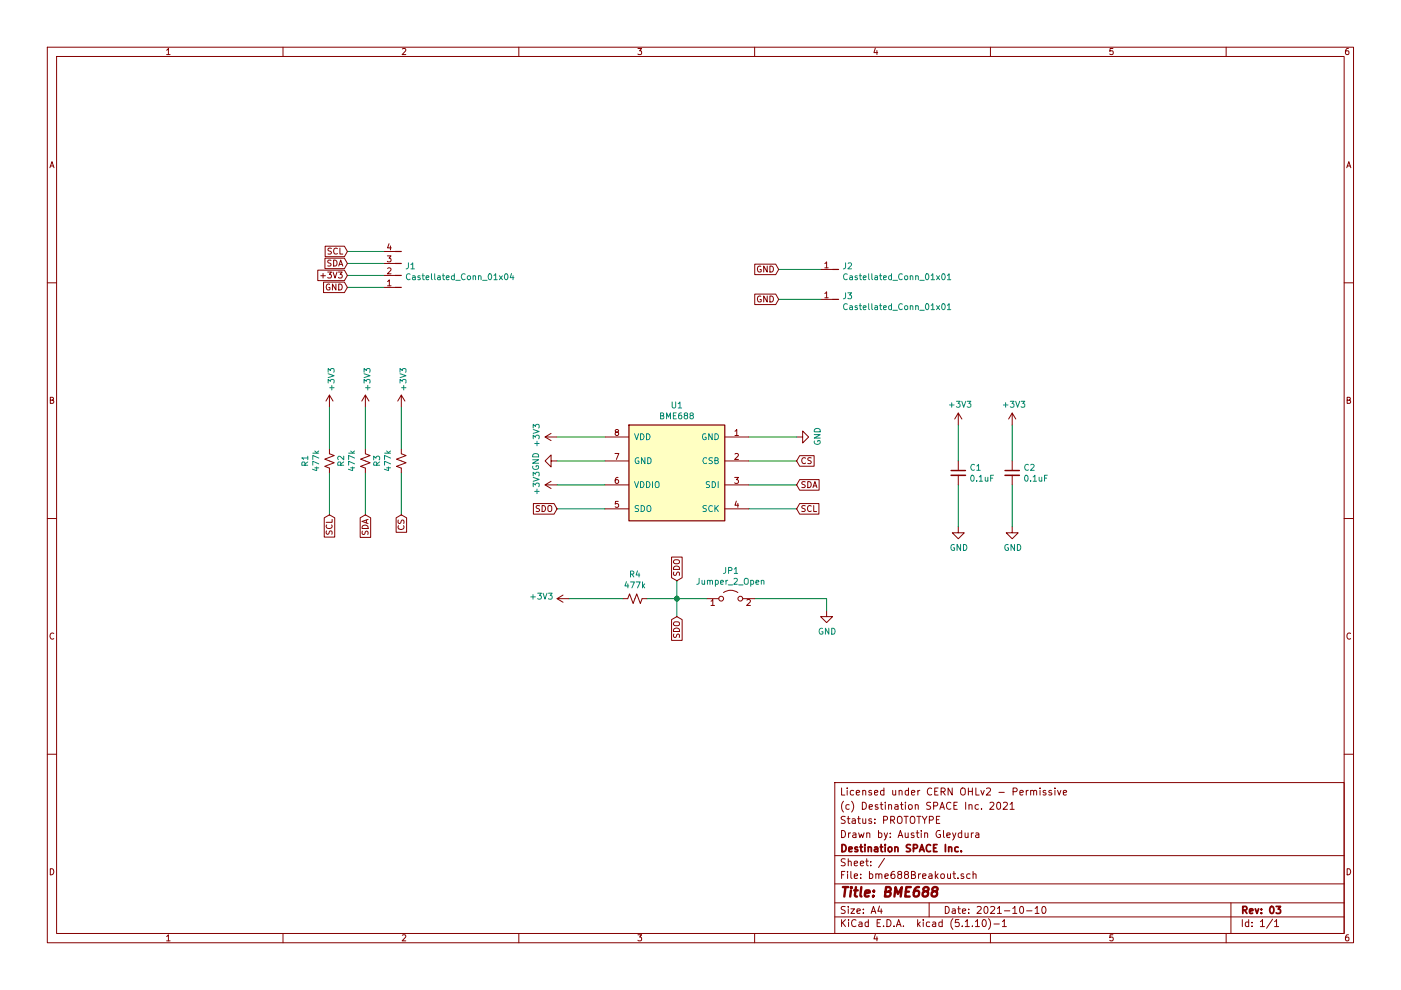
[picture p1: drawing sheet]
EESchema Schematic File Version 4
EELAYER 30 0
EELAYER END
$Descr A4 11693 8268
encoding utf-8
Sheet 1 1
Title "BME688"
Date "2021-10-10"
Rev "03"
Comp "Destination SPACE Inc."
Comment1 "Drawn by: Austin Gleydura"
Comment2 "Status: PROTOTYPE"
Comment3 "(c) Destination SPACE Inc. 2021"
Comment4 "Licensed under CERN OHLv2 - Permissive"
$EndDescr
$Comp
L power:+3V3 #PWR0101
U 1 1
P 4650 4050
F 0 "#PWR0101" H 4650 3900 50  0001 C CNN
F 1 "+3V3" H 4665 4223 50  0000 C CNN
F 2 "" H 4650 4050 50  0001 C CNN
F 3 "" H 4650 4050 50  0001 C CNN
	1    4650 4050
	0    -1   -1   0   
$EndComp
$Comp
L power:GND #PWR0102
U 1 1
P 6650 3650
F 0 "#PWR0102" H 6650 3400 50  0001 C CNN
F 1 "GND" H 6655 3477 50  0000 C CNN
F 2 "" H 6650 3650 50  0001 C CNN
F 3 "" H 6650 3650 50  0001 C CNN
	1    6650 3650
	0    -1   -1   0   
$EndComp
Text GLabel 4650 4250 0    50   Input ~ 0
SDO
Text GLabel 6650 4250 2    50   Input ~ 0
SCL
Text GLabel 6650 4050 2    50   Input ~ 0
SDA
Text GLabel 6650 3850 2    50   Input ~ 0
CS
Wire Wire Line
	5050 4250 4650 4250
Wire Wire Line
	6250 4250 6650 4250
Wire Wire Line
	6650 4050 6250 4050
Wire Wire Line
	6250 3850 6650 3850
$Comp
L Device:C_Small C1
U 1 1
P 8000 3950
F 0 "C1" H 8092 3996 50  0000 L CNN
F 1 "0.1uF" H 8092 3905 50  0000 L CNN
F 2 "Capacitor_SMD:C_0805_2012Metric" H 8000 3950 50  0001 C CNN
F 3 "~" H 8000 3950 50  0001 C CNN
	1    8000 3950
	1    0    0    -1  
$EndComp
$Comp
L Device:C_Small C2
U 1 1
P 8450 3950
F 0 "C2" H 8542 3996 50  0000 L CNN
F 1 "0.1uF" H 8542 3905 50  0000 L CNN
F 2 "Capacitor_SMD:C_0805_2012Metric" H 8450 3950 50  0001 C CNN
F 3 "~" H 8450 3950 50  0001 C CNN
	1    8450 3950
	1    0    0    -1  
$EndComp
$Comp
L power:GND #PWR0103
U 1 1
P 8000 4400
F 0 "#PWR0103" H 8000 4150 50  0001 C CNN
F 1 "GND" H 8005 4227 50  0000 C CNN
F 2 "" H 8000 4400 50  0001 C CNN
F 3 "" H 8000 4400 50  0001 C CNN
	1    8000 4400
	1    0    0    -1  
$EndComp
$Comp
L power:GND #PWR0104
U 1 1
P 8450 4400
F 0 "#PWR0104" H 8450 4150 50  0001 C CNN
F 1 "GND" H 8455 4227 50  0000 C CNN
F 2 "" H 8450 4400 50  0001 C CNN
F 3 "" H 8450 4400 50  0001 C CNN
	1    8450 4400
	1    0    0    -1  
$EndComp
$Comp
L power:+3V3 #PWR0105
U 1 1
P 8000 3550
F 0 "#PWR0105" H 8000 3400 50  0001 C CNN
F 1 "+3V3" H 8015 3723 50  0000 C CNN
F 2 "" H 8000 3550 50  0001 C CNN
F 3 "" H 8000 3550 50  0001 C CNN
	1    8000 3550
	1    0    0    -1  
$EndComp
$Comp
L power:+3V3 #PWR0106
U 1 1
P 8450 3550
F 0 "#PWR0106" H 8450 3400 50  0001 C CNN
F 1 "+3V3" H 8465 3723 50  0000 C CNN
F 2 "" H 8450 3550 50  0001 C CNN
F 3 "" H 8450 3550 50  0001 C CNN
	1    8450 3550
	1    0    0    -1  
$EndComp
Wire Wire Line
	8450 3550 8450 3850
Wire Wire Line
	8000 3550 8000 3850
Wire Wire Line
	8000 4050 8000 4400
Wire Wire Line
	8450 4050 8450 4400
Text GLabel 3350 4300 3    50   Input ~ 0
CS
$Comp
L Device:R_Small_US R3
U 1 1
P 3350 3850
F 0 "R3" V 3145 3850 50  0000 C CNN
F 1 "477k" V 3236 3850 50  0000 C CNN
F 2 "Resistor_SMD:R_0805_2012Metric" H 3350 3850 50  0001 C CNN
F 3 "~" H 3350 3850 50  0001 C CNN
	1    3350 3850
	1    0    0    -1  
$EndComp
$Comp
L power:+3V3 #PWR0109
U 1 1
P 3350 3400
F 0 "#PWR0109" H 3350 3250 50  0001 C CNN
F 1 "+3V3" V 3365 3528 50  0000 L CNN
F 2 "" H 3350 3400 50  0001 C CNN
F 3 "" H 3350 3400 50  0001 C CNN
	1    3350 3400
	1    0    0    -1  
$EndComp
Wire Wire Line
	3350 4300 3350 3950
Wire Wire Line
	3350 3750 3350 3400
Text GLabel 5650 5150 3    50   Input ~ 0
SDO
$Comp
L Device:R_Small_US R4
U 1 1
P 5300 5000
F 0 "R4" V 5095 5000 50  0000 C CNN
F 1 "477k" V 5186 5000 50  0000 C CNN
F 2 "Resistor_SMD:R_0805_2012Metric" H 5300 5000 50  0001 C CNN
F 3 "~" H 5300 5000 50  0001 C CNN
	1    5300 5000
	0    1    1    0   
$EndComp
Text GLabel 5650 4850 1    50   Input ~ 0
SDO
Wire Wire Line
	5650 4850 5650 5000
Wire Wire Line
	5400 5000 5650 5000
Connection ~ 5650 5000
Wire Wire Line
	5650 5000 5650 5150
$Comp
L power:+3V3 #PWR0110
U 1 1
P 4750 5000
F 0 "#PWR0110" H 4750 4850 50  0001 C CNN
F 1 "+3V3" V 4765 5128 50  0000 L CNN
F 2 "" H 4750 5000 50  0001 C CNN
F 3 "" H 4750 5000 50  0001 C CNN
	1    4750 5000
	0    -1   -1   0   
$EndComp
Wire Wire Line
	4750 5000 5200 5000
$Comp
L Jumper:Jumper_2_Open JP1
U 1 1
P 6100 5000
F 0 "JP1" H 6100 5235 50  0000 C CNN
F 1 "Jumper_2_Open" H 6100 5144 50  0000 C CNN
F 2 "Jumper:SolderJumper-2_P1.3mm_Open_TrianglePad1.0x1.5mm" H 6100 5000 50  0001 C CNN
F 3 "~" H 6100 5000 50  0001 C CNN
	1    6100 5000
	1    0    0    -1  
$EndComp
$Comp
L power:GND #PWR0111
U 1 1
P 6900 5100
F 0 "#PWR0111" H 6900 4850 50  0001 C CNN
F 1 "GND" H 6905 4927 50  0000 C CNN
F 2 "" H 6900 5100 50  0001 C CNN
F 3 "" H 6900 5100 50  0001 C CNN
	1    6900 5100
	1    0    0    -1  
$EndComp
Wire Wire Line
	5650 5000 5900 5000
Wire Wire Line
	6300 5000 6900 5000
Wire Wire Line
	6900 5000 6900 5100
Text GLabel 2900 2100 0    50   Input ~ 0
SCL
Text GLabel 2900 2200 0    50   Input ~ 0
SDA
Text GLabel 2900 2300 0    50   Input ~ 0
+3V3
Text GLabel 2900 2400 0    50   Input ~ 0
GND
Wire Wire Line
	2900 2100 3200 2100
Wire Wire Line
	3200 2200 2900 2200
Wire Wire Line
	2900 2300 3200 2300
Wire Wire Line
	3200 2400 2900 2400
$Comp
L DS-sensors:BME688 U1
U 1 1
P 5650 3550
F 0 "U1" H 5650 3717 50  0000 C CNN
F 1 "BME688" H 5650 3626 50  0000 C CNN
F 2 "DS-sensors:Bosch_LGA-8_3x3mm_P0.8mm_ClockwisePinNumbering" H 5650 2700 50  0001 C CNN
F 3 "" H 5650 2700 50  0001 C CNN
	1    5650 3550
	1    0    0    -1  
$EndComp
$Comp
L power:GND #PWR0112
U 1 1
P 4650 3850
F 0 "#PWR0112" H 4650 3600 50  0001 C CNN
F 1 "GND" H 4655 3677 50  0000 C CNN
F 2 "" H 4650 3850 50  0001 C CNN
F 3 "" H 4650 3850 50  0001 C CNN
	1    4650 3850
	0    1    1    0   
$EndComp
$Comp
L power:+3V3 #PWR0113
U 1 1
P 4650 3650
F 0 "#PWR0113" H 4650 3500 50  0001 C CNN
F 1 "+3V3" H 4665 3823 50  0000 C CNN
F 2 "" H 4650 3650 50  0001 C CNN
F 3 "" H 4650 3650 50  0001 C CNN
	1    4650 3650
	0    -1   -1   0   
$EndComp
Wire Wire Line
	4650 3650 5050 3650
Wire Wire Line
	5050 3850 4650 3850
Wire Wire Line
	4650 4050 5050 4050
Wire Wire Line
	6250 3650 6650 3650
$Comp
L DS-connectors:Castellated_Conn_01x04 J1
U 1 1
P 3350 2450
F 0 "J1" H 3320 2226 50  0000 R CNN
F 1 "Castellated_Conn_01x04" H 3320 2317 50  0000 R CNN
F 2 "DS-connectors:Castellated_PinHeader_01x04_P2.54mm_Vertical" H 3350 2450 50  0001 C CNN
F 3 "" H 3350 2450 50  0001 C CNN
	1    3350 2450
	-1   0    0    1   
$EndComp
Wire Wire Line
	3050 3950 3050 4300
Wire Wire Line
	3050 3400 3050 3750
Wire Wire Line
	2750 3750 2750 3400
Wire Wire Line
	2750 4300 2750 3950
$Comp
L power:+3V3 #PWR0108
U 1 1
P 3050 3400
F 0 "#PWR0108" H 3050 3250 50  0001 C CNN
F 1 "+3V3" V 3065 3528 50  0000 L CNN
F 2 "" H 3050 3400 50  0001 C CNN
F 3 "" H 3050 3400 50  0001 C CNN
	1    3050 3400
	1    0    0    -1  
$EndComp
$Comp
L power:+3V3 #PWR0107
U 1 1
P 2750 3400
F 0 "#PWR0107" H 2750 3250 50  0001 C CNN
F 1 "+3V3" V 2765 3528 50  0000 L CNN
F 2 "" H 2750 3400 50  0001 C CNN
F 3 "" H 2750 3400 50  0001 C CNN
	1    2750 3400
	1    0    0    -1  
$EndComp
$Comp
L Device:R_Small_US R2
U 1 1
P 3050 3850
F 0 "R2" V 2845 3850 50  0000 C CNN
F 1 "477k" V 2936 3850 50  0000 C CNN
F 2 "Resistor_SMD:R_0805_2012Metric" H 3050 3850 50  0001 C CNN
F 3 "~" H 3050 3850 50  0001 C CNN
	1    3050 3850
	1    0    0    -1  
$EndComp
Text GLabel 3050 4300 3    50   Input ~ 0
SDA
$Comp
L Device:R_Small_US R1
U 1 1
P 2750 3850
F 0 "R1" V 2545 3850 50  0000 C CNN
F 1 "477k" V 2636 3850 50  0000 C CNN
F 2 "Resistor_SMD:R_0805_2012Metric" H 2750 3850 50  0001 C CNN
F 3 "~" H 2750 3850 50  0001 C CNN
	1    2750 3850
	1    0    0    -1  
$EndComp
Text GLabel 2750 4300 3    50   Input ~ 0
SCL
$Comp
L DS-connectors:Castellated_Conn_01x01 J2
U 1 1
P 7000 2400
F 0 "J2" H 6970 2226 50  0000 R CNN
F 1 "Castellated_Conn_01x01" H 6970 2317 50  0000 R CNN
F 2 "DS-connectors:Castellated_PinHeader_01x01_P2.54mm_Vertical" H 7000 2400 50  0001 C CNN
F 3 "" H 7000 2400 50  0001 C CNN
	1    7000 2400
	-1   0    0    1   
$EndComp
$Comp
L DS-connectors:Castellated_Conn_01x01 J3
U 1 1
P 7000 2650
F 0 "J3" H 6970 2476 50  0000 R CNN
F 1 "Castellated_Conn_01x01" H 6970 2567 50  0000 R CNN
F 2 "DS-connectors:Castellated_PinHeader_01x01_P2.54mm_Vertical" H 7000 2650 50  0001 C CNN
F 3 "" H 7000 2650 50  0001 C CNN
	1    7000 2650
	-1   0    0    1   
$EndComp
Text GLabel 6500 2500 0    50   Input ~ 0
GND
Text GLabel 6500 2250 0    50   Input ~ 0
GND
Wire Wire Line
	6500 2250 6850 2250
Wire Wire Line
	6850 2500 6500 2500
$EndSCHEMATC
